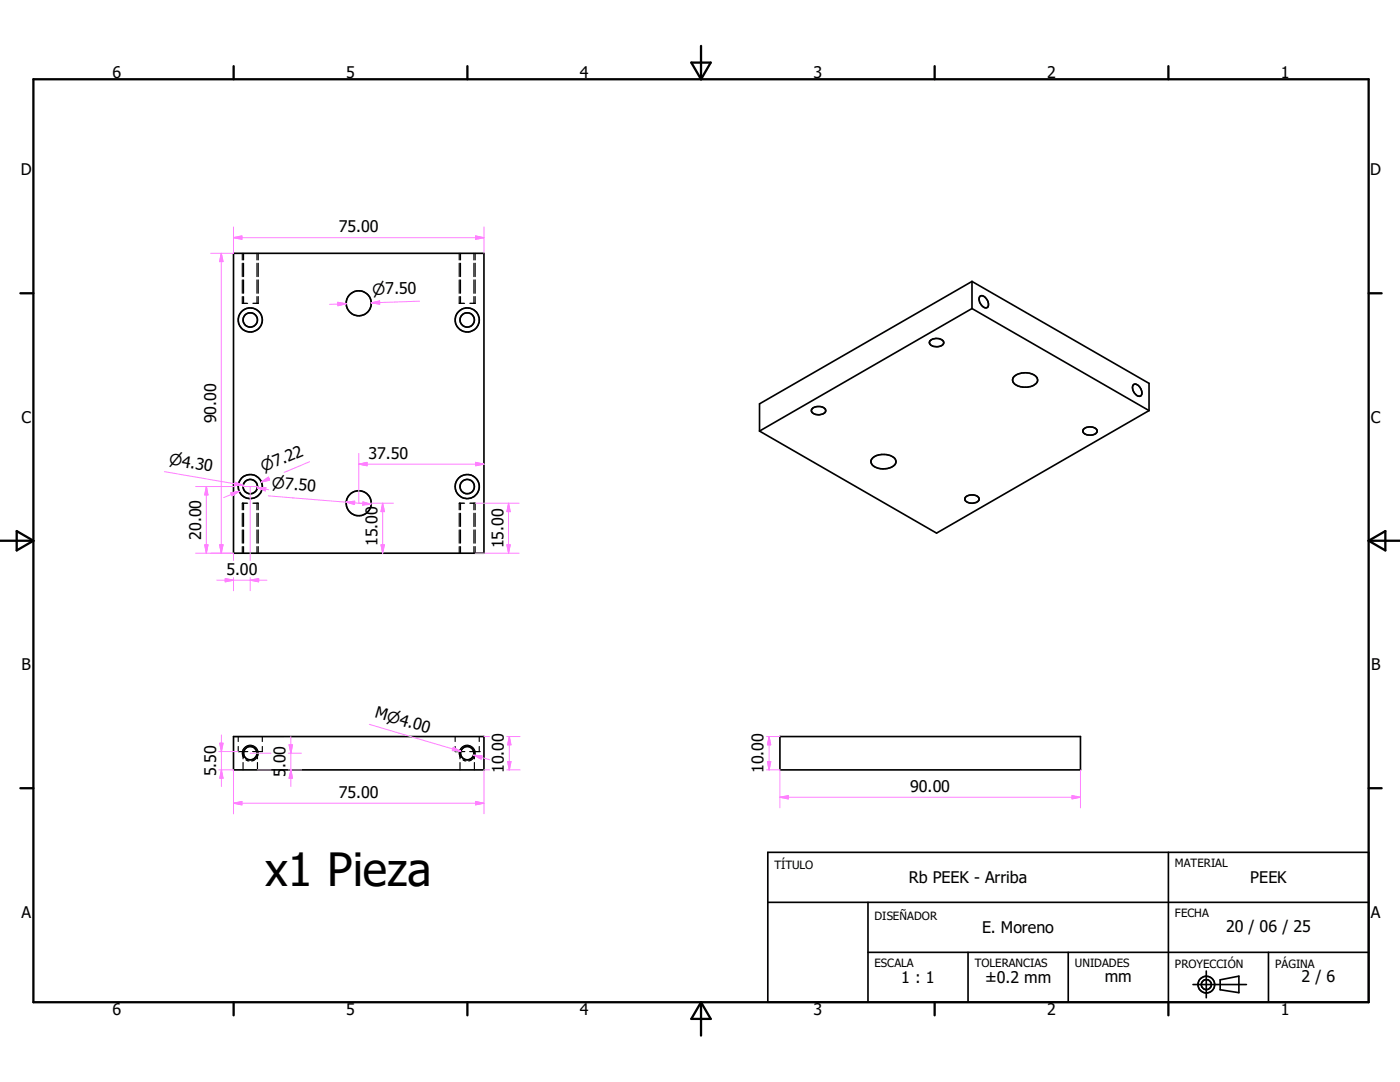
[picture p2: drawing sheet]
<svg xmlns="http://www.w3.org/2000/svg" width="279mm" height="216mm" viewBox="0 0 279 216" stroke-linecap="round" stroke-linejoin="round" font-family="sans-serif">
<g fill="none" stroke="#000" stroke-width=".33">
<path d="M46.6 50.5h50v59.9h-50zM194 56.2l35.3 20.3v5.4M194 56.2v5.4M194 56.2l-42.4 24.4v5.4M195.5 59.2a.93 .93 0 0 1 1.4 .5 1.2 1.2 0 0 1 0 1.7 1.67 1.67 0 0 1-1.4-2.2zM185.6 68a1.83 1.83 0 0 1 2.7 .3 1.53 1.53 0 0 1-2.1 .8 .75 .75 0 0 1-.6-1.1zM194 61.6l35.3 20.3M194 61.6l-42.4 24.4M202.3 75.3a3.5 3.5 0 0 1 4.6 0 1.16 1.16 0 0 1-.8 1.7 3.2 3.2 0 0 1-4-.9v-.3zM226.1 76.9a.93 .93 0 0 1 1.5 .5l.2 .6a.67 .67 0 0 1 0 .8 .67 .67 0 0 1-.9 .2 1.8 1.8 0 0 1-.8-2.1zM162.2 81.4a1.88 1.88 0 0 1 2.6 .4 1.02 1.02 0 0 1-1.3 1 1.31 1.31 0 0 1-1.6-1zM174.2 91.4a3.5 3.5 0 0 1 4.5 .2 1.25 1.25 0 0 1-1.1 1.8 3.2 3.2 0 0 1-3.7-1l-.1-.5z"/>
<path d="M192.7 99.2a1.78 1.78 0 0 1 2.7 .3 1.5 1.5 0 0 1-2.2 .8 .69 .69 0 0 1-.5-1.1zM216.2 85.6a1.82 1.82 0 0 1 2.8 .4 1.53 1.53 0 0 1-2.2 .7 .71 .71 0 0 1-.6-1.1zM229.3 81.9l-42.4 24.5-35.3-20.4M46.6 147h50v6.6h-50zM155.6 147h60v6.6h-60zM153.2 170.1h119.9v29.9h-119.9zM233.2 170.1v29.9M153.2 180.1h119.9M173.2 190h99.9M173.2 180.1v19.9M193.2 190v10M213.2 190v10"/>
<path d="M238.1 196.5h10.6M240.7 193.8v5.3M243.5 195.5l3.7-.7v3.3l-3.7-.6zM253.1 190v10"/>
<circle cx="49.9" cy="63.8" r="1.43"/>
<circle cx="49.9" cy="63.8" r="2.39"/>
<circle cx="71.6" cy="60.5" r="2.5"/>
<circle cx="93.2" cy="63.8" r="1.44"/>
<circle cx="93.2" cy="63.8" r="2.4"/>
<circle cx="49.9" cy="97.1" r="1.43"/>
<circle cx="49.9" cy="97.1" r="2.41"/>
<circle cx="93.2" cy="97.1" r="1.43"/>
<circle cx="93.2" cy="97.1" r="2.4"/>
<circle cx="71.6" cy="100.4" r="2.5"/>
<circle cx="49.9" cy="150.3" r="1.32"/>
<circle cx="93.2" cy="150.3" r="1.33"/>
<circle cx="240.7" cy="196.5" r="1.66"/>
<circle cx="240.8" cy="196.5" r=".99"/>
</g>
<g fill="none" stroke="#000" stroke-width=".23">
<path d="M48.4 50.5v1.4M48.4 52.5v2.7M48.4 55.9v2.6M48.4 59.2v1.3h1M48.6 50.5v1.4M48.6 52.5v2.7M48.6 55.9v2.6M48.6 59.2v1.3M51.3 50.5v1.4M51.3 52.5v2.7M51.3 55.9v2.6M51.3 59.2v1.3"/>
<path d="M51.5 50.5v1.4M51.5 52.5v2.7M51.5 55.9v2.6M51.5 59.2v1.3h-1M91.6 50.5v1.4M91.6 52.5v2.7M91.6 55.9v2.6M91.6 59.2v1.3h1.1M91.9 50.5v1.4M91.9 52.5v2.7M91.9 55.9v2.6M91.9 59.2v1.3"/>
<path d="M94.6 50.5v1.4M94.6 52.5v2.7M94.6 55.9v2.6M94.6 59.2v1.3M94.8 50.5v1.4M94.8 52.5v2.7M94.8 55.9v2.6M94.8 59.2v1.3h-1M48.4 102.4v2.7M48.4 105.7v2.7M48.4 109.1v1.3M48.6 100.4v1.3"/>
<path d="M48.6 102.4v2.7M48.6 105.7v2.7M48.6 109.1v1.3M49.4 100.4h-1v1.3M50.5 100.4h1v1.3M51.3 100.4v1.3M51.3 102.4v2.7M51.3 105.7v2.7M51.3 109.1v1.3M51.5 102.4v2.7M51.5 105.7v2.7M51.5 109.1v1.3"/>
<path d="M91.6 102.4v2.7M91.6 105.7v2.7M91.6 109.1v1.3M91.9 100.4v1.3M91.9 102.4v2.7M91.9 105.7v2.7M91.9 109.1v1.3M92.7 100.4h-1.1v1.3M93.8 100.4h1v1.3M94.6 100.4v1.3M94.6 102.4v2.7M94.6 105.7v2.7"/>
<path d="M94.6 109.1v1.3M94.8 102.4v2.7M94.8 105.7v2.7M94.8 109.1v1.3M47.5 149v1h2M47.5 147v1M48.5 150v1.4M48.5 152.2v1.4M48.6 151.2a1.59 1.59 0 0 1 .6-2.3 1.59 1.59 0 0 1 2.2 .9 1.59 1.59 0 0 1-1.2 2M49.1 151.6l.6 .2M51.4 150v1.4M51.4 152.2v1.4"/>
<path d="M52.4 149v1h-2M52.4 147v1M90.8 149v1h2M90.8 147v1M91.8 150v1.4M91.8 152.2v1.4M91.9 151.2a1.58 1.58 0 0 1 .7-2.3 1.58 1.58 0 0 1 2.2 .9 1.58 1.58 0 0 1-1.3 2M92.4 151.6l.6 .2M93.7 150h1.9M94.7 150v1.4M94.7 152.2v1.4M95.6 150h.1"/>
<path d="M95.6 147v1M95.6 149v1"/>
</g>
<g fill="none" stroke="#000" stroke-width=".46">
<path d="M6.7 15.8h266.4v184.2h-266.4zM46.6 13.2v2.6M93.3 13.2v2.6M138 12.5h3.8l-1.9 3.3zM139.9 9.2v6.6M186.5 13.2v2.6M233.2 13.2v2.6M4.1 58.5h2.6M273.1 58.5h2.6M0 107.9h6.7M3.3 106l3.4 1.9-3.4 1.9zM273.1 107.9h6.3"/>
<path d="M273.1 107.9l3.4-1.9v3.8zM4.1 157.3h2.6M273.1 157.3h2.6M46.6 200v2.6M93.3 200v2.6M139.9 200v6.6M139.9 200l1.9 3.3h-3.8zM186.5 200v2.6M233.2 200v2.6"/>
</g>
<path d="M46.6 147h10" fill="none" stroke="#000" stroke-width=".2"/>
<g fill="none" stroke="#ff80ff" stroke-width=".2">
<path d="M44.2 50.5v59.9M44.2 50.5l.3 1.7h-.7zM46.6 45.3v5.2h-4.6M46.6 47.4h50M46.6 47.4l1.7-.3v.7zM94.9 47.1l1.7 .3-1.7 .4zM96.6 45.3v5.2M67.4 60.3l1.7 .3-1.7 .4zM69.1 60.6l-3.3 .1M74.1 60.4l1.7-.4v.7zM75.8 60.4h-1.7M83.7 60.1l-9.6 .3"/>
<path d="M32.8 94.1l15.7 2.7M39 97.1h7.9M41.2 97.1v13.3M41.2 97.1l.3 1.7h-.6zM46.1 98.4l1.6-.4-1.4 1zM46.9 96.6l1.6 .2M47 96.2l1.5 .6-1.7 .1zM47.7 98l-3.1 1.3M48.4 97.1h3.1M49.9 97.1v14.7M51.4 97.3l2.2 .4M51.4 97.3h1.7l-.2 .6z"/>
<path d="M53.5 98.9l15.6 1.3M53.7 95.5l-1.5 .7M53.8 95.8l-.2-.6-1.4 1M53.8 95.8l-1.6 .4M53.8 95.5l-1.6 .7M61.8 92.1l-5.1 2.1M71.6 92.6h25M71.6 92.6l1.7-.3v.6zM71.6 90.5v9.9h.9M94.9 92.3l1.7 .3-1.7 .3zM39 110.4h7.6v1.4M40.9 108.7h.6l-.3 1.7z"/>
<path d="M43.3 115.8h10M43.8 108.7h.7l-.3 1.7zM44.9 115.4l1.7 .4-1.7 .3zM46.6 115.3v2.6M49.9 115.8l1.7-.4v.7zM49.9 115.3v2.6M69.1 100.2l3.3 .3M69.1 100.2l1.7-.2-.1 .7zM72.4 100.8h.1M73.6 100.5l-1.2-.3v.6M74 100.4h4.5M76 108.7h.7l-.3 1.7z"/>
<path d="M76.4 100.4v10M76.4 100.4l.3 1.7h-.7zM94.8 110.4h8.8M94.8 100.4h8.8M101.2 108.7h.6l-.3 1.7zM101.5 100.4l.3 1.7h-.6zM101.5 100.4v10M43.7 153.6h2.9v8.8M43.7 150h3.8M43.9 148.3h.6l-.3 1.7zM44.2 146.6v10.3M44.2 153.6l.3 1.7h-.6z"/>
<path d="M49.9 150.3h4.2M51.4 153.6h2.7M57.5 153.6h2.7M57.5 150.3h2.7M57.7 148.6h.7l-.4 1.7zM58 153.6l.4 1.7h-.7zM58 147v9.9M73.7 144.5l18.3 5.4M90.4 149.4l1.6 .5M90.5 149.1l1.5 .8-1.7-.1zM94.5 150.7l3.2 .9M94.5 150.7l1.7 .1-.2 .7z"/>
<path d="M94.9 159.9l1.7 .4-1.7 .3zM96.6 147h1.1M97.7 153.6h-1.1v8.8M101.1 147h2.7M101.1 153.6h2.7M101.3 151.9h.7l-.4 1.7zM101.6 147v6.6M101.6 147l.4 1.6h-.7zM153 147h2.6M153 153.6h2.6v7.6M153.2 151.9h.6l-.3 1.7zM153.5 147l.3 1.6h-.6z"/>
<path d="M153.5 147v6.6M155.6 159.1h60M155.6 159.1l1.7-.3v.6zM214 158.8l1.6 .3-1.6 .3zM215.6 153.6v7.6M46.6 160.3l1.7-.4v.7zM46.6 160.3h50"/>
</g>
<g fill="#ff80ff" stroke="#ff80ff" stroke-width=".2">
<path d="M44.2 50.5l.3 1.7h-.7z"/>
<path d="M43.8 108.7h.7l-.3 1.7z"/>
<path d="M94.9 47.1l1.7 .3-1.7 .4z"/>
<path d="M46.6 47.4l1.7-.3v.7z"/>
<path d="M101.3 151.9h.7l-.4 1.7z"/>
<path d="M101.6 147l.4 1.6h-.7z"/>
<path d="M46.6 160.3l1.7-.4v.7z"/>
<path d="M94.9 159.9l1.7 .4-1.7 .3z"/>
<path d="M214 158.8l1.6 .3-1.6 .3z"/>
<path d="M155.6 159.1l1.7-.3v.6z"/>
<path d="M153.2 151.9h.6l-.3 1.7z"/>
<path d="M153.5 147l.3 1.6h-.6z"/>
<path d="M71.6 92.6l1.7-.3v.6z"/>
<path d="M94.9 92.3l1.7 .3-1.7 .3z"/>
<path d="M76 108.7h.7l-.3 1.7z"/>
<path d="M76.4 100.4l.3 1.7h-.7z"/>
<path d="M74.1 60.4l1.7-.4v.7z"/>
<path d="M67.4 60.3l1.7 .3-1.7 .4z"/>
<path d="M69.1 100.2l1.7-.2-.1 .7z"/>
<path d="M72.4 100.2l1.7 .4-1.7 .2z"/>
<path d="M49.9 115.8l1.7-.4v.7z"/>
<path d="M44.9 115.4l1.7 .4-1.7 .3z"/>
<path d="M41.2 97.1l.3 1.7h-.6z"/>
<path d="M40.9 108.7h.6l-.3 1.7z"/>
<path d="M52.2 96.2l1.4-1 .2 .6z"/>
<path d="M46.1 98.4l1.6-.4-1.4 1z"/>
<path d="M47 96.2l1.5 .6-1.7 .1z"/>
<path d="M51.4 97.3h1.7l-.2 .6z"/>
<path d="M43.9 148.3h.6l-.3 1.7z"/>
<path d="M44.2 153.6l.3 1.7h-.6z"/>
<path d="M90.5 149.1l1.5 .8-1.7-.1z"/>
<path d="M94.5 150.7l1.7 .1-.2 .7z"/>
<path d="M101.2 108.7h.6l-.3 1.7z"/>
<path d="M101.5 100.4l.3 1.7h-.6z"/>
<path d="M57.7 148.6h.7l-.4 1.7z"/>
<path d="M58 153.6l.4 1.7h-.7z"/>
</g>
<text font-size="9.1" x="52.9" y="176.8">x1 Pieza</text>
<g font-size="3.2">
<text x="22.5" y="15.6">6</text>
<text x="69.1" y="15.6">5</text>
<text x="115.7" y="15.6">4</text>
<text x="162.3" y="15.6">3</text>
<text x="209" y="15.6">2</text>
<text x="255.6" y="15.6">1</text>
<text x="4.1" y="35">D</text>
<text x="273.5" y="35">D</text>
<text x="67.6" y="46.4">75.00</text>
<text x="4.3" y="84.4">C</text>
<text x="43.1" y="84.5" transform="rotate(-90 43.1 84.5)">90.00</text>
<text x="273.6" y="84.4">C</text>
<text x="73.5" y="91.6">37.50</text>
<text x="40.1" y="107.7" transform="rotate(-90 40.1 107.7)">20.00</text>
<text x="75.3" y="108.9" transform="rotate(-90 75.3 108.9)">15.00</text>
<text x="100.5" y="109.4" transform="rotate(-90 100.5 109.4)">15.00</text>
<text x="45.2" y="114.7">5.00</text>
<text x="4.3" y="133.7">B</text>
<text x="273.6" y="133.7">B</text>
<text x="74.7" y="143.1" transform="rotate(16 74.7 143.1)">Mn4.00</text>
<text x="43.1" y="154.9" transform="rotate(-90 43.1 154.9)">5.50</text>
<text x="57" y="155.1" transform="rotate(-90 57 155.1)">5.00</text>
<text x="100.6" y="154.3" transform="rotate(-90 100.6 154.3)">10.00</text>
<text x="152.4" y="154.3" transform="rotate(-90 152.4 154.3)">10.00</text>
<text x="67.6" y="159.2">75.00</text>
<text x="181.7" y="158">90.00</text>
<text x="181.4" y="176.2">Rb PEEK - Arriba</text>
<text x="249.5" y="176.2">PEEK</text>
<text x="4.3" y="183.1">A</text>
<text x="273.6" y="183.1">A</text>
<text x="196" y="186.1">E. Moreno</text>
<text x="244.7" y="186">20 / 06 / 25</text>
<text x="179.9" y="196.1">1 : 1</text>
<text x="196.6" y="196.1">±0.2 mm</text>
<text x="220.5" y="195.9">mm</text>
<text x="259.8" y="196">2 / 6</text>
<text x="22.5" y="202.6">6</text>
<text x="69.1" y="202.6">5</text>
<text x="115.7" y="202.6">4</text>
<text x="162.3" y="202.6">3</text>
<text x="209" y="202.6">2</text>
<text x="255.6" y="202.6">1</text>
</g>
<g font-size="3">
<text x="74.3" y="58.8" transform="rotate(-2 74.3 58.8)">n7.50</text>
<text x="33.6" y="92.6" transform="rotate(10 33.6 92.6)">n4.30</text>
<text x="52.6" y="94.3" transform="rotate(-23 52.6 94.3)">n7.22</text>
<text x="54.2" y="97.4" transform="rotate(5 54.2 97.4)">n7.50</text>
</g>
<g font-size="2.3">
<text x="154.6" y="173.4">TÍTULO</text>
<text x="234.5" y="173.1">MATERIAL</text>
<text x="174.5" y="183.6">DISEÑADOR</text>
<text x="234.5" y="183">FECHA</text>
<text x="174.5" y="193">ESCALA</text>
<text x="194.5" y="193">TOLERANCIAS</text>
<text x="214.5" y="193">UNIDADES</text>
<text x="234.5" y="193.1">PROYECCIÓN</text>
<text x="254.5" y="193.1">PÁGINA</text>
</g>
</svg>
